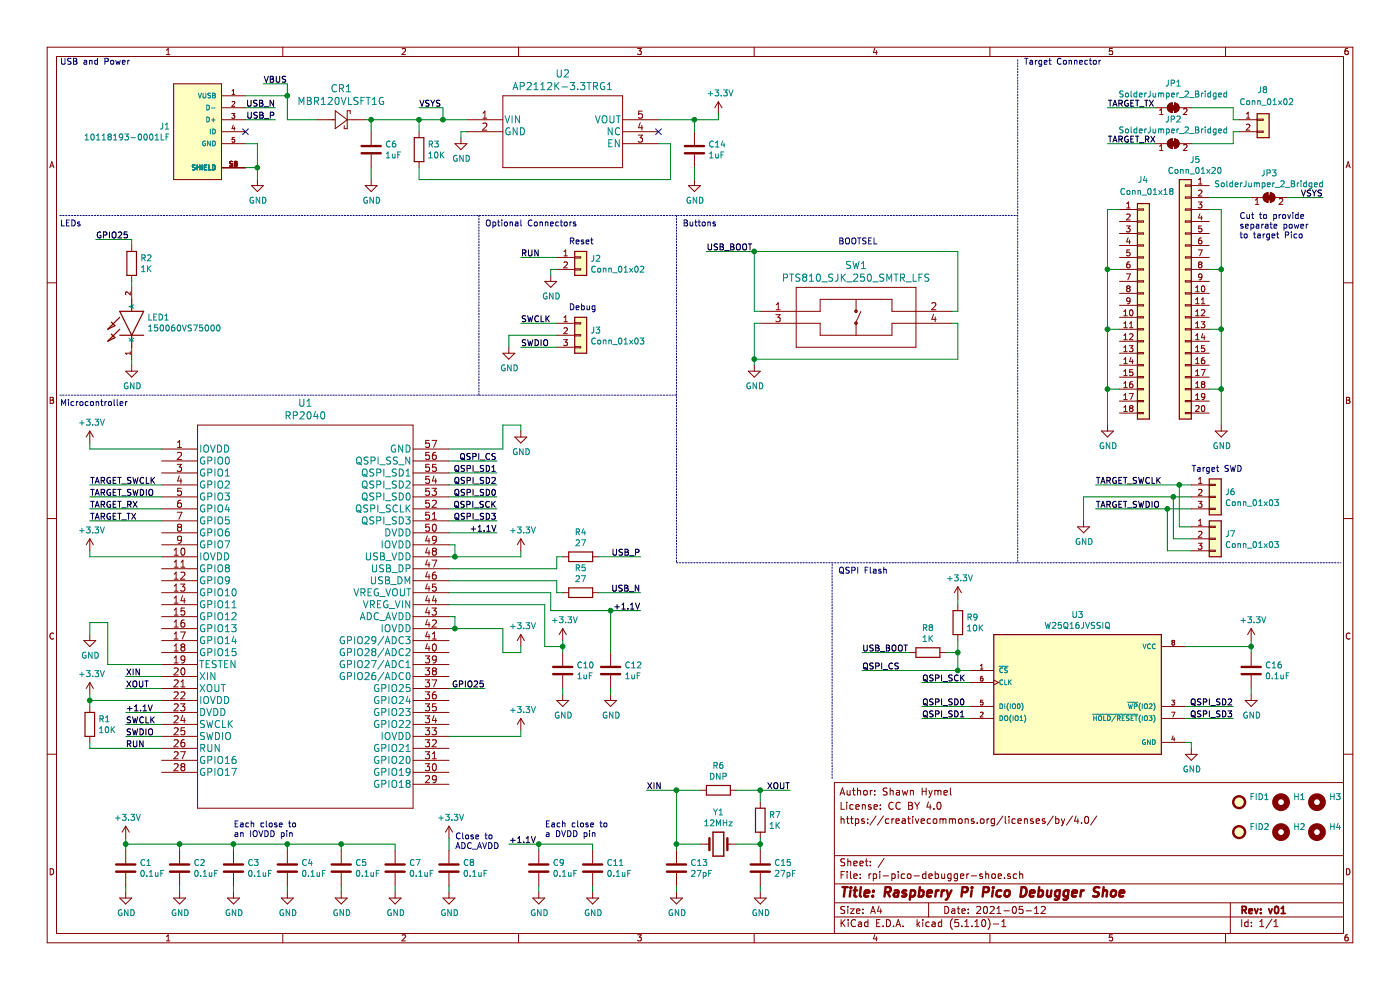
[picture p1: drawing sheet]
EESchema Schematic File Version 4
EELAYER 30 0
EELAYER END
$Descr A4 11693 8268
encoding utf-8
Sheet 1 1
Title "Raspberry Pi Pico Debugger Shoe"
Date "2021-05-12"
Rev "v01"
Comp ""
Comment1 ""
Comment2 "https://creativecommons.org/licenses/by/4.0/"
Comment3 "License: CC BY 4.0"
Comment4 "Author: Shawn Hymel"
$EndDescr
$Comp
L 2021-05-11_23-45-12:RP2040 U1
U 1 1
P 1350 3750
F 0 "U1" H 2550 4137 60  0000 C CNN
F 1 "RP2040" H 2550 4031 60  0000 C CNN
F 2 "rp2040:RP2040" H 2550 3990 60  0001 C CNN
F 3 "" H 1350 3750 60  0000 C CNN
F 4 "TBD" H 1350 3750 50  0001 C CNN "Digi-Key_PN"
	1    1350 3750
	1    0    0    -1  
$EndComp
$Comp
L 2021-05-12_00-19-53:AP2112K-3.3TRG1 U2
U 1 1
P 3900 1000
F 0 "U2" H 4700 1387 60  0000 C CNN
F 1 "AP2112K-3.3TRG1" H 4700 1281 60  0000 C CNN
F 2 "ap2112:AP2112K-3.3TRG1" H 4700 1240 60  0001 C CNN
F 3 "" H 3900 1000 60  0000 C CNN
F 4 "AP2112K-3.3TRG1DICT-ND" H 3900 1000 50  0001 C CNN "Digi-Key_PN"
	1    3900 1000
	1    0    0    -1  
$EndComp
$Comp
L 2021-05-12_00-49-18:MBR120VLSFT1G CR1
U 1 1
P 2650 1000
F 0 "CR1" H 2850 1263 60  0000 C CNN
F 1 "MBR120VLSFT1G" H 2850 1157 60  0000 C CNN
F 2 "mbr120vlsft1g:MBR120VLSFT1G" H 2850 640 60  0001 C CNN
F 3 "" H 2650 1000 60  0000 C CNN
F 4 "MBR120VLSFT1GOSCT-ND" H 2650 1000 50  0001 C CNN "Digi-Key_PN"
	1    2650 1000
	1    0    0    -1  
$EndComp
$Comp
L 2021-05-12_02-12-02:PTS810_SJK_250_SMTR_LFS SW1
U 1 1
P 6350 2600
F 0 "SW1" H 7150 2987 60  0000 C CNN
F 1 "PTS810_SJK_250_SMTR_LFS" H 7150 2881 60  0000 C CNN
F 2 "PTS810 SJK 250 SMTR LFS:PTS810 SJK 250 SMTR LFS" H 7150 2840 60  0001 C CNN
F 3 "" H 6350 2600 60  0000 C CNN
F 4 "CKN10503CT-ND" H 6350 2600 50  0001 C CNN "Digi-Key_PN"
	1    6350 2600
	1    0    0    -1  
$EndComp
$Comp
L W25Q16JVSSIQ:W25Q16JVSSIQ U3
U 1 1
P 9000 5800
F 0 "U3" H 9000 6467 50  0000 C CNN
F 1 "W25Q16JVSSIQ" H 9000 6376 50  0000 C CNN
F 2 "W25Q16JVSSIQ:SOIC127P790X216-8N" H 9000 5800 50  0001 L BNN
F 3 "" H 9000 5800 50  0001 L BNN
F 4 "None" H 9000 5800 50  0001 L BNN "PRICE"
F 5 "Unavailable" H 9000 5800 50  0001 L BNN "AVAILABILITY"
F 6 "Winbond Electronics" H 9000 5800 50  0001 L BNN "MF"
F 7 "W25Q16JVSSIQ" H 9000 5800 50  0001 L BNN "MP"
F 8 "SOIC-8 Winbond" H 9000 5800 50  0001 L BNN "PACKAGE"
F 9 "3v 16m-Bit Serial Flash Memory With Dual" H 9000 5800 50  0001 L BNN "DESCRIPTION"
F 10 "256-W25Q16JVSSIM-ND" H 9000 5800 50  0001 C CNN "Digi-Key_PN"
	1    9000 5800
	1    0    0    -1  
$EndComp
$Comp
L 10118193-0001LF:10118193-0001LF J1
U 1 1
P 1650 1100
F 0 "J1" H 1878 1146 50  0000 L CNN
F 1 "10118193-0001LF" H 1878 1055 50  0000 L CNN
F 2 "10118193-0001LF:FCI_10118193-0001LF_no-slot" H 1650 1100 50  0001 L BNN
F 3 "" H 1650 1100 50  0001 L BNN
F 4 "Single Port 5 Contact Shielded SMT MICRO USB B-Type Receptacle" H 1650 1100 50  0001 L BNN "DESCRIPTION"
F 5 "10118193-0001LF" H 1650 1100 50  0001 L BNN "MP"
F 6 "None" H 1650 1100 50  0001 L BNN "PACKAGE"
F 7 "Unavailable" H 1650 1100 50  0001 L BNN "AVAILABILITY"
F 8 "None" H 1650 1100 50  0001 L BNN "PRICE"
F 9 "Amphenol FCI" H 1650 1100 50  0001 L BNN "MF"
F 10 "609-4616-1-ND" H 1650 1100 50  0001 C CNN "Digi-Key_PN"
	1    1650 1100
	-1   0    0    -1  
$EndComp
$Comp
L Device:R R3
U 1 1
P 3500 1250
F 0 "R3" H 3570 1296 50  0000 L CNN
F 1 "10K" H 3570 1205 50  0000 L CNN
F 2 "Resistor_SMD:R_0603_1608Metric_Pad0.98x0.95mm_HandSolder" V 3430 1250 50  0001 C CNN
F 3 "~" H 3500 1250 50  0001 C CNN
F 4 "311-10KGRCT-ND" H 3500 1250 50  0001 C CNN "Digi-Key_PN"
	1    3500 1250
	1    0    0    -1  
$EndComp
$Comp
L power:GND #PWR0101
U 1 1
P 3850 1150
F 0 "#PWR0101" H 3850 900 50  0001 C CNN
F 1 "GND" H 3855 977 50  0000 C CNN
F 2 "" H 3850 1150 50  0001 C CNN
F 3 "" H 3850 1150 50  0001 C CNN
	1    3850 1150
	1    0    0    -1  
$EndComp
NoConn ~ 5500 1100
$Comp
L Device:C C6
U 1 1
P 3100 1250
F 0 "C6" H 3215 1296 50  0000 L CNN
F 1 "1uF" H 3215 1205 50  0000 L CNN
F 2 "Capacitor_SMD:C_0603_1608Metric_Pad1.08x0.95mm_HandSolder" H 3138 1100 50  0001 C CNN
F 3 "~" H 3100 1250 50  0001 C CNN
F 4 "1276-6524-1-ND" H 3100 1250 50  0001 C CNN "Digi-Key_PN"
	1    3100 1250
	1    0    0    -1  
$EndComp
$Comp
L Device:C C14
U 1 1
P 5800 1250
F 0 "C14" H 5915 1296 50  0000 L CNN
F 1 "1uF" H 5915 1205 50  0000 L CNN
F 2 "Capacitor_SMD:C_0603_1608Metric_Pad1.08x0.95mm_HandSolder" H 5838 1100 50  0001 C CNN
F 3 "~" H 5800 1250 50  0001 C CNN
F 4 "1276-6524-1-ND" H 5800 1250 50  0001 C CNN "Digi-Key_PN"
	1    5800 1250
	1    0    0    -1  
$EndComp
$Comp
L power:GND #PWR0102
U 1 1
P 3100 1500
F 0 "#PWR0102" H 3100 1250 50  0001 C CNN
F 1 "GND" H 3105 1327 50  0000 C CNN
F 2 "" H 3100 1500 50  0001 C CNN
F 3 "" H 3100 1500 50  0001 C CNN
	1    3100 1500
	1    0    0    -1  
$EndComp
$Comp
L power:GND #PWR0103
U 1 1
P 5800 1500
F 0 "#PWR0103" H 5800 1250 50  0001 C CNN
F 1 "GND" H 5805 1327 50  0000 C CNN
F 2 "" H 5800 1500 50  0001 C CNN
F 3 "" H 5800 1500 50  0001 C CNN
	1    5800 1500
	1    0    0    -1  
$EndComp
Wire Wire Line
	3050 1000 3100 1000
Wire Wire Line
	3700 1000 3700 900 
Wire Wire Line
	3700 900  3500 900 
Connection ~ 3700 1000
Wire Wire Line
	3700 1000 3900 1000
Text Label 3500 900  0    50   ~ 0
VSYS
Wire Wire Line
	3100 1000 3100 1100
Connection ~ 3100 1000
Wire Wire Line
	3100 1000 3500 1000
Wire Wire Line
	3100 1400 3100 1500
Wire Wire Line
	3500 1000 3500 1100
Connection ~ 3500 1000
Wire Wire Line
	3500 1000 3700 1000
Wire Wire Line
	3850 1150 3850 1100
Wire Wire Line
	3850 1100 3900 1100
Wire Wire Line
	3500 1400 3500 1500
Wire Wire Line
	3500 1500 5600 1500
Wire Wire Line
	5600 1500 5600 1200
Wire Wire Line
	5600 1200 5500 1200
Wire Wire Line
	5500 1000 5800 1000
Wire Wire Line
	5800 1000 5800 1100
Wire Wire Line
	5800 1400 5800 1500
Wire Wire Line
	5800 1000 6000 1000
Wire Wire Line
	6000 1000 6000 950 
Connection ~ 5800 1000
$Comp
L power:+3.3V #PWR0104
U 1 1
P 6000 950
F 0 "#PWR0104" H 6000 800 50  0001 C CNN
F 1 "+3.3V" H 6015 1123 50  0000 C CNN
F 2 "" H 6000 950 50  0001 C CNN
F 3 "" H 6000 950 50  0001 C CNN
	1    6000 950 
	1    0    0    -1  
$EndComp
NoConn ~ 2050 1100
$Comp
L power:GND #PWR0105
U 1 1
P 2150 1500
F 0 "#PWR0105" H 2150 1250 50  0001 C CNN
F 1 "GND" H 2155 1327 50  0000 C CNN
F 2 "" H 2150 1500 50  0001 C CNN
F 3 "" H 2150 1500 50  0001 C CNN
	1    2150 1500
	1    0    0    -1  
$EndComp
Wire Wire Line
	2050 1200 2150 1200
Wire Wire Line
	2150 1200 2150 1400
Wire Wire Line
	2050 1400 2150 1400
Connection ~ 2150 1400
Wire Wire Line
	2150 1400 2150 1500
Wire Wire Line
	2050 900  2300 900 
Wire Wire Line
	2050 1000 2300 1000
Text Label 2300 900  2    50   ~ 0
USB_N
Text Label 2300 1000 2    50   ~ 0
USB_P
$Comp
L power:+3.3V #PWR0106
U 1 1
P 750 3700
F 0 "#PWR0106" H 750 3550 50  0001 C CNN
F 1 "+3.3V" H 765 3873 50  0000 C CNN
F 2 "" H 750 3700 50  0001 C CNN
F 3 "" H 750 3700 50  0001 C CNN
	1    750  3700
	1    0    0    -1  
$EndComp
$Comp
L power:GND #PWR0107
U 1 1
P 750 5300
F 0 "#PWR0107" H 750 5050 50  0001 C CNN
F 1 "GND" H 755 5127 50  0000 C CNN
F 2 "" H 750 5300 50  0001 C CNN
F 3 "" H 750 5300 50  0001 C CNN
	1    750  5300
	1    0    0    -1  
$EndComp
Wire Wire Line
	1350 5650 1050 5650
Wire Wire Line
	1350 5750 1050 5750
Text Label 1050 5650 0    50   ~ 0
XIN
Text Label 1050 5750 0    50   ~ 0
XOUT
$Comp
L power:+3.3V #PWR0108
U 1 1
P 750 5800
F 0 "#PWR0108" H 750 5650 50  0001 C CNN
F 1 "+3.3V" H 765 5973 50  0000 C CNN
F 2 "" H 750 5800 50  0001 C CNN
F 3 "" H 750 5800 50  0001 C CNN
	1    750  5800
	1    0    0    -1  
$EndComp
Wire Wire Line
	1350 5950 1050 5950
Text Label 1050 5950 0    50   ~ 0
+1.1V
Wire Wire Line
	1350 6050 1050 6050
Wire Wire Line
	1350 6150 1050 6150
Text Label 1050 6050 0    50   ~ 0
SWCLK
Text Label 1050 6150 0    50   ~ 0
SWDIO
Wire Wire Line
	750  5800 750  5850
Wire Wire Line
	750  5850 1350 5850
Wire Wire Line
	1350 5550 900  5550
Wire Wire Line
	900  5550 900  5200
Wire Wire Line
	900  5200 750  5200
Wire Wire Line
	750  5200 750  5300
Wire Wire Line
	750  3750 1350 3750
Wire Wire Line
	750  4650 1350 4650
Text Label 1050 6250 0    50   ~ 0
RUN
$Comp
L power:+3.3V #PWR0109
U 1 1
P 750 4600
F 0 "#PWR0109" H 750 4450 50  0001 C CNN
F 1 "+3.3V" H 765 4773 50  0000 C CNN
F 2 "" H 750 4600 50  0001 C CNN
F 3 "" H 750 4600 50  0001 C CNN
	1    750  4600
	1    0    0    -1  
$EndComp
Wire Wire Line
	750  3750 750  3700
Wire Wire Line
	750  4650 750  4600
Wire Wire Line
	3750 6150 4350 6150
Wire Wire Line
	4350 6150 4350 6100
$Comp
L power:+3.3V #PWR0110
U 1 1
P 4350 6100
F 0 "#PWR0110" H 4350 5950 50  0001 C CNN
F 1 "+3.3V" H 4365 6273 50  0000 C CNN
F 2 "" H 4350 6100 50  0001 C CNN
F 3 "" H 4350 6100 50  0001 C CNN
	1    4350 6100
	1    0    0    -1  
$EndComp
$Comp
L power:+3.3V #PWR0111
U 1 1
P 4350 5400
F 0 "#PWR0111" H 4350 5250 50  0001 C CNN
F 1 "+3.3V" H 4365 5573 50  0000 C CNN
F 2 "" H 4350 5400 50  0001 C CNN
F 3 "" H 4350 5400 50  0001 C CNN
	1    4350 5400
	1    0    0    -1  
$EndComp
$Comp
L Device:R R5
U 1 1
P 4850 4950
F 0 "R5" V 4643 4950 50  0000 C CNN
F 1 "27" V 4734 4950 50  0000 C CNN
F 2 "Resistor_SMD:R_0603_1608Metric_Pad0.98x0.95mm_HandSolder" V 4780 4950 50  0001 C CNN
F 3 "~" H 4850 4950 50  0001 C CNN
F 4 "311-27.0HRCT-ND" V 4850 4950 50  0001 C CNN "Digi-Key_PN"
	1    4850 4950
	0    1    1    0   
$EndComp
$Comp
L Device:R R4
U 1 1
P 4850 4650
F 0 "R4" V 4643 4650 50  0000 C CNN
F 1 "27" V 4734 4650 50  0000 C CNN
F 2 "Resistor_SMD:R_0603_1608Metric_Pad0.98x0.95mm_HandSolder" V 4780 4650 50  0001 C CNN
F 3 "~" H 4850 4650 50  0001 C CNN
F 4 "311-27.0HRCT-ND" V 4850 4650 50  0001 C CNN "Digi-Key_PN"
	1    4850 4650
	0    1    1    0   
$EndComp
Text Label 5350 4650 2    50   ~ 0
USB_P
Text Label 4150 4450 2    50   ~ 0
+1.1V
Text Label 5350 4950 2    50   ~ 0
USB_N
Wire Wire Line
	3750 4650 3800 4650
Wire Wire Line
	4350 4650 4350 4600
$Comp
L power:+3.3V #PWR0112
U 1 1
P 4350 4600
F 0 "#PWR0112" H 4350 4450 50  0001 C CNN
F 1 "+3.3V" H 4365 4773 50  0000 C CNN
F 2 "" H 4350 4600 50  0001 C CNN
F 3 "" H 4350 4600 50  0001 C CNN
	1    4350 4600
	1    0    0    -1  
$EndComp
Wire Wire Line
	3750 4550 3800 4550
Wire Wire Line
	3800 4550 3800 4650
Connection ~ 3800 4650
Wire Wire Line
	3800 4650 4350 4650
Wire Wire Line
	3750 5250 3800 5250
Wire Wire Line
	3750 5150 3800 5150
Wire Wire Line
	3800 5150 3800 5250
Wire Wire Line
	3800 5250 4200 5250
Wire Wire Line
	4200 5250 4200 5450
Wire Wire Line
	4200 5450 4350 5450
Wire Wire Line
	4350 5450 4350 5400
Connection ~ 3800 5250
$Comp
L power:GND #PWR0113
U 1 1
P 5100 5800
F 0 "#PWR0113" H 5100 5550 50  0001 C CNN
F 1 "GND" H 5105 5627 50  0000 C CNN
F 2 "" H 5100 5800 50  0001 C CNN
F 3 "" H 5100 5800 50  0001 C CNN
	1    5100 5800
	1    0    0    -1  
$EndComp
Text Label 5350 5100 2    50   ~ 0
+1.1V
$Comp
L Device:C C10
U 1 1
P 4700 5600
F 0 "C10" H 4815 5646 50  0000 L CNN
F 1 "1uF" H 4815 5555 50  0000 L CNN
F 2 "Capacitor_SMD:C_0603_1608Metric_Pad1.08x0.95mm_HandSolder" H 4738 5450 50  0001 C CNN
F 3 "~" H 4700 5600 50  0001 C CNN
F 4 "1276-6524-1-ND" H 4700 5600 50  0001 C CNN "Digi-Key_PN"
	1    4700 5600
	1    0    0    -1  
$EndComp
Wire Wire Line
	4650 4750 4650 4650
Wire Wire Line
	4650 4650 4700 4650
Wire Wire Line
	3750 4750 4650 4750
Wire Wire Line
	4650 4850 4650 4950
Wire Wire Line
	4650 4950 4700 4950
Wire Wire Line
	3750 4850 4650 4850
Wire Wire Line
	4600 4950 4600 5100
Wire Wire Line
	3750 4950 4600 4950
$Comp
L power:+3.3V #PWR0114
U 1 1
P 4700 5350
F 0 "#PWR0114" H 4700 5200 50  0001 C CNN
F 1 "+3.3V" H 4715 5523 50  0000 C CNN
F 2 "" H 4700 5350 50  0001 C CNN
F 3 "" H 4700 5350 50  0001 C CNN
	1    4700 5350
	1    0    0    -1  
$EndComp
Wire Wire Line
	4550 5050 4550 5400
Wire Wire Line
	4550 5400 4700 5400
Wire Wire Line
	4700 5400 4700 5350
Wire Wire Line
	3750 5050 4550 5050
Wire Wire Line
	4700 5400 4700 5450
Connection ~ 4700 5400
$Comp
L power:GND #PWR0115
U 1 1
P 4700 5800
F 0 "#PWR0115" H 4700 5550 50  0001 C CNN
F 1 "GND" H 4705 5627 50  0000 C CNN
F 2 "" H 4700 5800 50  0001 C CNN
F 3 "" H 4700 5800 50  0001 C CNN
	1    4700 5800
	1    0    0    -1  
$EndComp
Wire Wire Line
	4700 5750 4700 5800
Wire Wire Line
	4600 5100 5100 5100
Wire Wire Line
	5100 5450 5100 5100
Connection ~ 5100 5100
Wire Wire Line
	5100 5750 5100 5800
Wire Wire Line
	5000 4650 5350 4650
Wire Wire Line
	5000 4950 5350 4950
Wire Wire Line
	5100 5100 5350 5100
$Comp
L power:GND #PWR0116
U 1 1
P 4350 3600
F 0 "#PWR0116" H 4350 3350 50  0001 C CNN
F 1 "GND" H 4355 3427 50  0000 C CNN
F 2 "" H 4350 3600 50  0001 C CNN
F 3 "" H 4350 3600 50  0001 C CNN
	1    4350 3600
	1    0    0    -1  
$EndComp
Wire Wire Line
	3750 3750 4200 3750
Wire Wire Line
	4200 3750 4200 3550
Wire Wire Line
	4200 3550 4350 3550
Wire Wire Line
	4350 3550 4350 3600
$Comp
L Device:Crystal Y1
U 1 1
P 6000 7050
F 0 "Y1" H 6000 7318 50  0000 C CNN
F 1 "12MHz" H 6000 7227 50  0000 C CNN
F 2 "abls7m:ABLS7M2-16.000MHZ-D-2Y-T" H 6000 7050 50  0001 C CNN
F 3 "~" H 6000 7050 50  0001 C CNN
F 4 "535-13415-1-ND" H 6000 7050 50  0001 C CNN "Digi-Key_PN"
	1    6000 7050
	1    0    0    -1  
$EndComp
$Comp
L Device:C C12
U 1 1
P 5100 5600
F 0 "C12" H 5215 5646 50  0000 L CNN
F 1 "1uF" H 5215 5555 50  0000 L CNN
F 2 "Capacitor_SMD:C_0603_1608Metric_Pad1.08x0.95mm_HandSolder" H 5138 5450 50  0001 C CNN
F 3 "~" H 5100 5600 50  0001 C CNN
F 4 "1276-6524-1-ND" H 5100 5600 50  0001 C CNN "Digi-Key_PN"
	1    5100 5600
	1    0    0    -1  
$EndComp
$Comp
L Device:C C13
U 1 1
P 5650 7250
F 0 "C13" H 5765 7296 50  0000 L CNN
F 1 "27pF" H 5765 7205 50  0000 L CNN
F 2 "Capacitor_SMD:C_0603_1608Metric_Pad1.08x0.95mm_HandSolder" H 5688 7100 50  0001 C CNN
F 3 "~" H 5650 7250 50  0001 C CNN
F 4 "311-1063-1-ND" H 5650 7250 50  0001 C CNN "Digi-Key_PN"
	1    5650 7250
	1    0    0    -1  
$EndComp
$Comp
L Device:C C15
U 1 1
P 6350 7250
F 0 "C15" H 6465 7296 50  0000 L CNN
F 1 "27pF" H 6465 7205 50  0000 L CNN
F 2 "Capacitor_SMD:C_0603_1608Metric_Pad1.08x0.95mm_HandSolder" H 6388 7100 50  0001 C CNN
F 3 "~" H 6350 7250 50  0001 C CNN
F 4 "311-1063-1-ND" H 6350 7250 50  0001 C CNN "Digi-Key_PN"
	1    6350 7250
	1    0    0    -1  
$EndComp
$Comp
L Device:R R7
U 1 1
P 6350 6850
F 0 "R7" H 6420 6896 50  0000 L CNN
F 1 "1K" H 6420 6805 50  0000 L CNN
F 2 "Resistor_SMD:R_0603_1608Metric_Pad0.98x0.95mm_HandSolder" V 6280 6850 50  0001 C CNN
F 3 "~" H 6350 6850 50  0001 C CNN
F 4 "311-1.00KHRCT-ND" H 6350 6850 50  0001 C CNN "Digi-Key_PN"
	1    6350 6850
	1    0    0    -1  
$EndComp
$Comp
L Device:R R6
U 1 1
P 6000 6600
F 0 "R6" V 5793 6600 50  0000 C CNN
F 1 "DNP" V 5884 6600 50  0000 C CNN
F 2 "Resistor_SMD:R_0603_1608Metric_Pad0.98x0.95mm_HandSolder" V 5930 6600 50  0001 C CNN
F 3 "~" H 6000 6600 50  0001 C CNN
F 4 "" H 6000 6600 50  0001 C CNN "Digi-Key_PN"
	1    6000 6600
	0    1    1    0   
$EndComp
Wire Wire Line
	5650 7100 5650 7050
Wire Wire Line
	5650 6600 5850 6600
Wire Wire Line
	6150 6600 6350 6600
Wire Wire Line
	6350 6600 6350 6700
Wire Wire Line
	6350 7000 6350 7050
Wire Wire Line
	5650 7400 5650 7450
Wire Wire Line
	6350 7400 6350 7450
$Comp
L power:GND #PWR0117
U 1 1
P 5650 7450
F 0 "#PWR0117" H 5650 7200 50  0001 C CNN
F 1 "GND" H 5655 7277 50  0000 C CNN
F 2 "" H 5650 7450 50  0001 C CNN
F 3 "" H 5650 7450 50  0001 C CNN
	1    5650 7450
	1    0    0    -1  
$EndComp
$Comp
L power:GND #PWR0118
U 1 1
P 6350 7450
F 0 "#PWR0118" H 6350 7200 50  0001 C CNN
F 1 "GND" H 6355 7277 50  0000 C CNN
F 2 "" H 6350 7450 50  0001 C CNN
F 3 "" H 6350 7450 50  0001 C CNN
	1    6350 7450
	1    0    0    -1  
$EndComp
Wire Wire Line
	5850 7050 5650 7050
Connection ~ 5650 7050
Wire Wire Line
	5650 7050 5650 6600
Wire Wire Line
	6150 7050 6350 7050
Connection ~ 6350 7050
Wire Wire Line
	6350 7050 6350 7100
Wire Wire Line
	5650 6600 5400 6600
Connection ~ 5650 6600
Wire Wire Line
	6350 6600 6600 6600
Connection ~ 6350 6600
Text Label 5400 6600 0    50   ~ 0
XIN
Text Label 6600 6600 2    50   ~ 0
XOUT
Text Notes 3800 7100 0    50   ~ 0
Close to\nADC_AVDD
Wire Wire Line
	3750 7400 3750 7450
Wire Wire Line
	3750 7000 3750 7100
$Comp
L power:+3.3V #PWR0119
U 1 1
P 3750 7000
F 0 "#PWR0119" H 3750 6850 50  0001 C CNN
F 1 "+3.3V" H 3765 7173 50  0000 C CNN
F 2 "" H 3750 7000 50  0001 C CNN
F 3 "" H 3750 7000 50  0001 C CNN
	1    3750 7000
	1    0    0    -1  
$EndComp
$Comp
L power:GND #PWR0120
U 1 1
P 3750 7450
F 0 "#PWR0120" H 3750 7200 50  0001 C CNN
F 1 "GND" H 3755 7277 50  0000 C CNN
F 2 "" H 3750 7450 50  0001 C CNN
F 3 "" H 3750 7450 50  0001 C CNN
	1    3750 7450
	1    0    0    -1  
$EndComp
$Comp
L Device:C C8
U 1 1
P 3750 7250
F 0 "C8" H 3865 7296 50  0000 L CNN
F 1 "0.1uF" H 3865 7205 50  0000 L CNN
F 2 "Capacitor_SMD:C_0603_1608Metric_Pad1.08x0.95mm_HandSolder" H 3788 7100 50  0001 C CNN
F 3 "~" H 3750 7250 50  0001 C CNN
F 4 "311-1344-1-ND" H 3750 7250 50  0001 C CNN "Digi-Key_PN"
	1    3750 7250
	1    0    0    -1  
$EndComp
Text Notes 1950 7000 0    50   ~ 0
Each close to\nan IOVDD pin
$Comp
L power:+3.3V #PWR0121
U 1 1
P 1050 7000
F 0 "#PWR0121" H 1050 6850 50  0001 C CNN
F 1 "+3.3V" H 1065 7173 50  0000 C CNN
F 2 "" H 1050 7000 50  0001 C CNN
F 3 "" H 1050 7000 50  0001 C CNN
	1    1050 7000
	1    0    0    -1  
$EndComp
Connection ~ 1050 7050
Wire Wire Line
	1050 7050 1050 7000
Wire Wire Line
	2850 7050 2400 7050
Connection ~ 2850 7050
Wire Wire Line
	2850 7100 2850 7050
Wire Wire Line
	2400 7050 1950 7050
Connection ~ 2400 7050
Wire Wire Line
	2400 7100 2400 7050
Wire Wire Line
	1950 7050 1500 7050
Connection ~ 1950 7050
Wire Wire Line
	1950 7100 1950 7050
Wire Wire Line
	1500 7050 1050 7050
Connection ~ 1500 7050
Wire Wire Line
	1500 7100 1500 7050
Wire Wire Line
	1050 7050 1050 7100
Wire Wire Line
	3300 7050 2850 7050
Wire Wire Line
	3300 7100 3300 7050
Wire Wire Line
	3300 7400 3300 7450
Wire Wire Line
	2850 7400 2850 7450
Wire Wire Line
	2400 7400 2400 7450
Wire Wire Line
	1950 7400 1950 7450
Wire Wire Line
	1500 7400 1500 7450
$Comp
L power:GND #PWR0122
U 1 1
P 3300 7450
F 0 "#PWR0122" H 3300 7200 50  0001 C CNN
F 1 "GND" H 3305 7277 50  0000 C CNN
F 2 "" H 3300 7450 50  0001 C CNN
F 3 "" H 3300 7450 50  0001 C CNN
	1    3300 7450
	1    0    0    -1  
$EndComp
$Comp
L power:GND #PWR0123
U 1 1
P 2850 7450
F 0 "#PWR0123" H 2850 7200 50  0001 C CNN
F 1 "GND" H 2855 7277 50  0000 C CNN
F 2 "" H 2850 7450 50  0001 C CNN
F 3 "" H 2850 7450 50  0001 C CNN
	1    2850 7450
	1    0    0    -1  
$EndComp
$Comp
L power:GND #PWR0124
U 1 1
P 2400 7450
F 0 "#PWR0124" H 2400 7200 50  0001 C CNN
F 1 "GND" H 2405 7277 50  0000 C CNN
F 2 "" H 2400 7450 50  0001 C CNN
F 3 "" H 2400 7450 50  0001 C CNN
	1    2400 7450
	1    0    0    -1  
$EndComp
$Comp
L power:GND #PWR0125
U 1 1
P 1950 7450
F 0 "#PWR0125" H 1950 7200 50  0001 C CNN
F 1 "GND" H 1955 7277 50  0000 C CNN
F 2 "" H 1950 7450 50  0001 C CNN
F 3 "" H 1950 7450 50  0001 C CNN
	1    1950 7450
	1    0    0    -1  
$EndComp
$Comp
L power:GND #PWR0126
U 1 1
P 1500 7450
F 0 "#PWR0126" H 1500 7200 50  0001 C CNN
F 1 "GND" H 1505 7277 50  0000 C CNN
F 2 "" H 1500 7450 50  0001 C CNN
F 3 "" H 1500 7450 50  0001 C CNN
	1    1500 7450
	1    0    0    -1  
$EndComp
$Comp
L Device:C C7
U 1 1
P 3300 7250
F 0 "C7" H 3415 7296 50  0000 L CNN
F 1 "0.1uF" H 3415 7205 50  0000 L CNN
F 2 "Capacitor_SMD:C_0603_1608Metric_Pad1.08x0.95mm_HandSolder" H 3338 7100 50  0001 C CNN
F 3 "~" H 3300 7250 50  0001 C CNN
F 4 "311-1344-1-ND" H 3300 7250 50  0001 C CNN "Digi-Key_PN"
	1    3300 7250
	1    0    0    -1  
$EndComp
$Comp
L Device:C C5
U 1 1
P 2850 7250
F 0 "C5" H 2965 7296 50  0000 L CNN
F 1 "0.1uF" H 2965 7205 50  0000 L CNN
F 2 "Capacitor_SMD:C_0603_1608Metric_Pad1.08x0.95mm_HandSolder" H 2888 7100 50  0001 C CNN
F 3 "~" H 2850 7250 50  0001 C CNN
F 4 "311-1344-1-ND" H 2850 7250 50  0001 C CNN "Digi-Key_PN"
	1    2850 7250
	1    0    0    -1  
$EndComp
$Comp
L Device:C C4
U 1 1
P 2400 7250
F 0 "C4" H 2515 7296 50  0000 L CNN
F 1 "0.1uF" H 2515 7205 50  0000 L CNN
F 2 "Capacitor_SMD:C_0603_1608Metric_Pad1.08x0.95mm_HandSolder" H 2438 7100 50  0001 C CNN
F 3 "~" H 2400 7250 50  0001 C CNN
F 4 "311-1344-1-ND" H 2400 7250 50  0001 C CNN "Digi-Key_PN"
	1    2400 7250
	1    0    0    -1  
$EndComp
$Comp
L Device:C C3
U 1 1
P 1950 7250
F 0 "C3" H 2065 7296 50  0000 L CNN
F 1 "0.1uF" H 2065 7205 50  0000 L CNN
F 2 "Capacitor_SMD:C_0603_1608Metric_Pad1.08x0.95mm_HandSolder" H 1988 7100 50  0001 C CNN
F 3 "~" H 1950 7250 50  0001 C CNN
F 4 "311-1344-1-ND" H 1950 7250 50  0001 C CNN "Digi-Key_PN"
	1    1950 7250
	1    0    0    -1  
$EndComp
$Comp
L Device:C C2
U 1 1
P 1500 7250
F 0 "C2" H 1615 7296 50  0000 L CNN
F 1 "0.1uF" H 1615 7205 50  0000 L CNN
F 2 "Capacitor_SMD:C_0603_1608Metric_Pad1.08x0.95mm_HandSolder" H 1538 7100 50  0001 C CNN
F 3 "~" H 1500 7250 50  0001 C CNN
F 4 "311-1344-1-ND" H 1500 7250 50  0001 C CNN "Digi-Key_PN"
	1    1500 7250
	1    0    0    -1  
$EndComp
Wire Wire Line
	1050 7400 1050 7450
$Comp
L power:GND #PWR0127
U 1 1
P 1050 7450
F 0 "#PWR0127" H 1050 7200 50  0001 C CNN
F 1 "GND" H 1055 7277 50  0000 C CNN
F 2 "" H 1050 7450 50  0001 C CNN
F 3 "" H 1050 7450 50  0001 C CNN
	1    1050 7450
	1    0    0    -1  
$EndComp
$Comp
L Device:C C1
U 1 1
P 1050 7250
F 0 "C1" H 1165 7296 50  0000 L CNN
F 1 "0.1uF" H 1165 7205 50  0000 L CNN
F 2 "Capacitor_SMD:C_0603_1608Metric_Pad1.08x0.95mm_HandSolder" H 1088 7100 50  0001 C CNN
F 3 "~" H 1050 7250 50  0001 C CNN
F 4 "311-1344-1-ND" H 1050 7250 50  0001 C CNN "Digi-Key_PN"
	1    1050 7250
	1    0    0    -1  
$EndComp
Text Notes 4550 7000 0    50   ~ 0
Each close to\na DVDD pin
Wire Wire Line
	4950 7400 4950 7450
Wire Wire Line
	4500 7400 4500 7450
$Comp
L power:GND #PWR0128
U 1 1
P 4950 7450
F 0 "#PWR0128" H 4950 7200 50  0001 C CNN
F 1 "GND" H 4955 7277 50  0000 C CNN
F 2 "" H 4950 7450 50  0001 C CNN
F 3 "" H 4950 7450 50  0001 C CNN
	1    4950 7450
	1    0    0    -1  
$EndComp
$Comp
L power:GND #PWR0129
U 1 1
P 4500 7450
F 0 "#PWR0129" H 4500 7200 50  0001 C CNN
F 1 "GND" H 4505 7277 50  0000 C CNN
F 2 "" H 4500 7450 50  0001 C CNN
F 3 "" H 4500 7450 50  0001 C CNN
	1    4500 7450
	1    0    0    -1  
$EndComp
Wire Wire Line
	4250 7050 4500 7050
Text Label 4250 7050 0    50   ~ 0
+1.1V
Connection ~ 4500 7050
Wire Wire Line
	4500 7100 4500 7050
Wire Wire Line
	4950 7050 4500 7050
Wire Wire Line
	4950 7100 4950 7050
$Comp
L Device:C C11
U 1 1
P 4950 7250
F 0 "C11" H 5065 7296 50  0000 L CNN
F 1 "0.1uF" H 5065 7205 50  0000 L CNN
F 2 "Capacitor_SMD:C_0603_1608Metric_Pad1.08x0.95mm_HandSolder" H 4988 7100 50  0001 C CNN
F 3 "~" H 4950 7250 50  0001 C CNN
F 4 "311-1344-1-ND" H 4950 7250 50  0001 C CNN "Digi-Key_PN"
	1    4950 7250
	1    0    0    -1  
$EndComp
$Comp
L Device:C C9
U 1 1
P 4500 7250
F 0 "C9" H 4615 7296 50  0000 L CNN
F 1 "0.1uF" H 4615 7205 50  0000 L CNN
F 2 "Capacitor_SMD:C_0603_1608Metric_Pad1.08x0.95mm_HandSolder" H 4538 7100 50  0001 C CNN
F 3 "~" H 4500 7250 50  0001 C CNN
F 4 "311-1344-1-ND" H 4500 7250 50  0001 C CNN "Digi-Key_PN"
	1    4500 7250
	1    0    0    -1  
$EndComp
$Comp
L Device:C C16
U 1 1
P 10450 5600
F 0 "C16" H 10565 5646 50  0000 L CNN
F 1 "0.1uF" H 10565 5555 50  0000 L CNN
F 2 "Capacitor_SMD:C_0603_1608Metric_Pad1.08x0.95mm_HandSolder" H 10488 5450 50  0001 C CNN
F 3 "~" H 10450 5600 50  0001 C CNN
F 4 "311-1344-1-ND" H 10450 5600 50  0001 C CNN "Digi-Key_PN"
	1    10450 5600
	1    0    0    -1  
$EndComp
$Comp
L Device:R R9
U 1 1
P 8000 5200
F 0 "R9" H 8070 5246 50  0000 L CNN
F 1 "10K" H 8070 5155 50  0000 L CNN
F 2 "Resistor_SMD:R_0603_1608Metric_Pad0.98x0.95mm_HandSolder" V 7930 5200 50  0001 C CNN
F 3 "~" H 8000 5200 50  0001 C CNN
F 4 "311-10KGRCT-ND" H 8000 5200 50  0001 C CNN "Digi-Key_PN"
	1    8000 5200
	1    0    0    -1  
$EndComp
$Comp
L Device:R R8
U 1 1
P 7750 5450
F 0 "R8" V 7543 5450 50  0000 C CNN
F 1 "1K" V 7634 5450 50  0000 C CNN
F 2 "Resistor_SMD:R_0603_1608Metric_Pad0.98x0.95mm_HandSolder" V 7680 5450 50  0001 C CNN
F 3 "~" H 7750 5450 50  0001 C CNN
F 4 "311-1.00KHRCT-ND" H 7750 5450 50  0001 C CNN "Digi-Key_PN"
	1    7750 5450
	0    1    1    0   
$EndComp
$Comp
L power:+3.3V #PWR0130
U 1 1
P 8000 5000
F 0 "#PWR0130" H 8000 4850 50  0001 C CNN
F 1 "+3.3V" H 8015 5173 50  0000 C CNN
F 2 "" H 8000 5000 50  0001 C CNN
F 3 "" H 8000 5000 50  0001 C CNN
	1    8000 5000
	1    0    0    -1  
$EndComp
Wire Wire Line
	7700 5700 8100 5700
Wire Wire Line
	8100 5900 7700 5900
Wire Wire Line
	8100 6000 7700 6000
Text Label 7700 5700 0    50   ~ 0
QSPI_SCK
Text Label 7700 5900 0    50   ~ 0
QSPI_SD0
Text Label 7700 6000 0    50   ~ 0
QSPI_SD1
Wire Wire Line
	9900 5900 10300 5900
Text Label 10300 5900 2    50   ~ 0
QSPI_SD2
Wire Wire Line
	9900 6000 10300 6000
Text Label 10300 6000 2    50   ~ 0
QSPI_SD3
$Comp
L power:GND #PWR0131
U 1 1
P 10450 5800
F 0 "#PWR0131" H 10450 5550 50  0001 C CNN
F 1 "GND" H 10455 5627 50  0000 C CNN
F 2 "" H 10450 5800 50  0001 C CNN
F 3 "" H 10450 5800 50  0001 C CNN
	1    10450 5800
	1    0    0    -1  
$EndComp
$Comp
L power:GND #PWR0132
U 1 1
P 9950 6250
F 0 "#PWR0132" H 9950 6000 50  0001 C CNN
F 1 "GND" H 9955 6077 50  0000 C CNN
F 2 "" H 9950 6250 50  0001 C CNN
F 3 "" H 9950 6250 50  0001 C CNN
	1    9950 6250
	1    0    0    -1  
$EndComp
Wire Wire Line
	9900 6200 9950 6200
Wire Wire Line
	9950 6200 9950 6250
Wire Wire Line
	10450 5750 10450 5800
Wire Wire Line
	9900 5400 10450 5400
Wire Wire Line
	10450 5400 10450 5450
$Comp
L power:+3.3V #PWR0133
U 1 1
P 10450 5350
F 0 "#PWR0133" H 10450 5200 50  0001 C CNN
F 1 "+3.3V" H 10465 5523 50  0000 C CNN
F 2 "" H 10450 5350 50  0001 C CNN
F 3 "" H 10450 5350 50  0001 C CNN
	1    10450 5350
	1    0    0    -1  
$EndComp
Wire Wire Line
	10450 5350 10450 5400
Connection ~ 10450 5400
Wire Wire Line
	8100 5600 8000 5600
Wire Wire Line
	8000 5600 8000 5450
Wire Wire Line
	7900 5450 8000 5450
Connection ~ 8000 5450
Wire Wire Line
	8000 5450 8000 5350
Connection ~ 8000 5600
Wire Wire Line
	7600 5450 7200 5450
Wire Wire Line
	7200 5600 8000 5600
Wire Wire Line
	8000 5000 8000 5050
Text Label 7200 5450 0    50   ~ 0
USB_BOOT
Text Label 7200 5600 0    50   ~ 0
QSPI_CS
Wire Wire Line
	3750 4350 4150 4350
Wire Wire Line
	3750 4250 4150 4250
Wire Wire Line
	3750 4150 4150 4150
Wire Wire Line
	3750 4050 4150 4050
Wire Wire Line
	3750 3950 4150 3950
Wire Wire Line
	3750 3850 4150 3850
Wire Wire Line
	3750 4450 4150 4450
Text Label 4150 3850 2    50   ~ 0
QSPI_CS
Text Label 4150 4250 2    50   ~ 0
QSPI_SCK
Text Label 4150 4150 2    50   ~ 0
QSPI_SD0
Text Label 4150 3950 2    50   ~ 0
QSPI_SD1
Text Label 4150 4050 2    50   ~ 0
QSPI_SD2
Text Label 4150 4350 2    50   ~ 0
QSPI_SD3
Wire Wire Line
	6350 2700 6300 2700
Wire Wire Line
	6300 2700 6300 3000
Wire Wire Line
	6300 3000 8000 3000
Wire Wire Line
	8000 3000 8000 2700
Wire Wire Line
	8000 2700 7950 2700
$Comp
L power:GND #PWR0134
U 1 1
P 6300 3050
F 0 "#PWR0134" H 6300 2800 50  0001 C CNN
F 1 "GND" H 6305 2877 50  0000 C CNN
F 2 "" H 6300 3050 50  0001 C CNN
F 3 "" H 6300 3050 50  0001 C CNN
	1    6300 3050
	1    0    0    -1  
$EndComp
Wire Wire Line
	6300 3000 6300 3050
Connection ~ 6300 3000
Wire Wire Line
	7950 2600 8000 2600
Wire Wire Line
	8000 2600 8000 2100
Wire Wire Line
	8000 2100 6300 2100
Wire Wire Line
	6300 2100 6300 2600
Wire Wire Line
	6300 2600 6350 2600
Wire Wire Line
	6300 2100 5900 2100
Connection ~ 6300 2100
Text Label 5900 2100 0    50   ~ 0
USB_BOOT
Text Notes 7000 2050 0    50   ~ 0
BOOTSEL
$Comp
L 150060VS75000:150060VS75000 LED1
U 1 1
P 1100 3000
F 0 "LED1" V 1446 2870 50  0000 R CNN
F 1 "150060VS75000" V 1355 2870 50  0000 R CNN
F 2 "150060VS75000:LEDC1608X80N" H 1100 3000 50  0001 L BNN
F 3 "" H 1100 3000 50  0001 L BNN
F 4 "710-150060VS75000" H 1100 3000 50  0001 L BNN "MOUSER_PART_NUMBER"
F 5 "LED,Wurth Elektronik,150060VS75000 Wurth Elektronik 150060VS75000, WL-SMCW Series Green LED, 570 nm, 1608 (0603) Clear, Rectangle Lens SMD Package" H 1100 3000 50  0001 L BNN "DESCRIPTION"
F 6 "https://www.mouser.com/Search/Refine.aspx?Keyword=710-150060VS75000" H 1100 3000 50  0001 L BNN "MOUSER_PRICE-STOCK"
F 7 "8154215P" H 1100 3000 50  0001 L BNN "RS_PART_NUMBER"
F 8 "0.8mm" H 1100 3000 50  0001 L BNN "HEIGHT"
F 9 "http://uk.rs-online.com/web/p/products/8154215P" H 1100 3000 50  0001 L BNN "RS_PRICE-STOCK"
F 10 "Wurth Elektronik" H 1100 3000 50  0001 L BNN "MANUFACTURER_NAME"
F 11 "150060VS75000" H 1100 3000 50  0001 L BNN "MANUFACTURER_PART_NUMBER"
F 12 "732-4980-1-ND" V 1100 3000 50  0001 C CNN "Digi-Key_PN"
	1    1100 3000
	0    -1   -1   0   
$EndComp
$Comp
L Device:R R2
U 1 1
P 1100 2200
F 0 "R2" H 1170 2246 50  0000 L CNN
F 1 "1K" H 1170 2155 50  0000 L CNN
F 2 "Resistor_SMD:R_0603_1608Metric_Pad0.98x0.95mm_HandSolder" V 1030 2200 50  0001 C CNN
F 3 "~" H 1100 2200 50  0001 C CNN
F 4 "311-1.00KHRCT-ND" H 1100 2200 50  0001 C CNN "Digi-Key_PN"
	1    1100 2200
	1    0    0    -1  
$EndComp
$Comp
L power:GND #PWR0135
U 1 1
P 1100 3050
F 0 "#PWR0135" H 1100 2800 50  0001 C CNN
F 1 "GND" H 1105 2877 50  0000 C CNN
F 2 "" H 1100 3050 50  0001 C CNN
F 3 "" H 1100 3050 50  0001 C CNN
	1    1100 3050
	1    0    0    -1  
$EndComp
Wire Wire Line
	1100 3000 1100 3050
Wire Wire Line
	1100 2350 1100 2400
Wire Wire Line
	1100 2050 1100 2000
Wire Wire Line
	1100 2000 800  2000
Text Label 800  2000 0    50   ~ 0
GPIO25
Text Label 4050 5750 2    50   ~ 0
GPIO25
Wire Wire Line
	3750 5750 4050 5750
$Comp
L Connector_Generic:Conn_01x03 J3
U 1 1
P 4850 2800
F 0 "J3" H 4930 2842 50  0000 L CNN
F 1 "Conn_01x03" H 4930 2751 50  0000 L CNN
F 2 "custom:PinHeader_1x03_P2.54mm_Vertical_no-silk" H 4850 2800 50  0001 C CNN
F 3 "~" H 4850 2800 50  0001 C CNN
	1    4850 2800
	1    0    0    -1  
$EndComp
Text Notes 4750 2600 0    50   ~ 0
Debug
Wire Wire Line
	4650 2700 4350 2700
Wire Wire Line
	4650 2900 4350 2900
Text Label 4350 2700 0    50   ~ 0
SWCLK
Text Label 4350 2900 0    50   ~ 0
SWDIO
$Comp
L power:GND #PWR0136
U 1 1
P 4250 2900
F 0 "#PWR0136" H 4250 2650 50  0001 C CNN
F 1 "GND" H 4255 2727 50  0000 C CNN
F 2 "" H 4250 2900 50  0001 C CNN
F 3 "" H 4250 2900 50  0001 C CNN
	1    4250 2900
	1    0    0    -1  
$EndComp
Wire Wire Line
	4250 2900 4250 2800
Wire Wire Line
	4250 2800 4650 2800
$Comp
L Device:R R1
U 1 1
P 750 6050
F 0 "R1" H 820 6096 50  0000 L CNN
F 1 "10K" H 820 6005 50  0000 L CNN
F 2 "Resistor_SMD:R_0603_1608Metric_Pad0.98x0.95mm_HandSolder" V 680 6050 50  0001 C CNN
F 3 "~" H 750 6050 50  0001 C CNN
F 4 "311-10KGRCT-ND" H 750 6050 50  0001 C CNN "Digi-Key_PN"
	1    750  6050
	1    0    0    -1  
$EndComp
Wire Wire Line
	750  6250 750  6200
Wire Wire Line
	750  6250 1350 6250
Wire Wire Line
	750  5900 750  5850
Connection ~ 750  5850
$Comp
L Connector_Generic:Conn_01x02 J2
U 1 1
P 4850 2150
F 0 "J2" H 4930 2142 50  0000 L CNN
F 1 "Conn_01x02" H 4930 2051 50  0000 L CNN
F 2 "custom:PinHeader_1x02_P2.54mm_Vertical_no-silk" H 4850 2150 50  0001 C CNN
F 3 "~" H 4850 2150 50  0001 C CNN
	1    4850 2150
	1    0    0    -1  
$EndComp
Wire Wire Line
	4650 2150 4350 2150
$Comp
L power:GND #PWR0137
U 1 1
P 4600 2300
F 0 "#PWR0137" H 4600 2050 50  0001 C CNN
F 1 "GND" H 4605 2127 50  0000 C CNN
F 2 "" H 4600 2300 50  0001 C CNN
F 3 "" H 4600 2300 50  0001 C CNN
	1    4600 2300
	1    0    0    -1  
$EndComp
Wire Wire Line
	4650 2250 4600 2250
Wire Wire Line
	4600 2250 4600 2300
Text Label 4350 2150 0    50   ~ 0
RUN
Text Notes 4750 2050 0    50   ~ 0
Reset
$Comp
L Connector_Generic:Conn_01x18 J4
U 1 1
P 9550 2550
F 0 "J4" H 9500 3600 50  0000 L CNN
F 1 "Conn_01x18" H 9350 3500 50  0000 L CNN
F 2 "custom:PinHeader_1x18_P2.54mm_Vertical_no-silk" H 9550 2550 50  0001 C CNN
F 3 "~" H 9550 2550 50  0001 C CNN
F 4 "1988-1035-ND" H 9550 2550 50  0001 C CNN "Digi-Key_PN"
	1    9550 2550
	1    0    0    -1  
$EndComp
$Comp
L Connector_Generic:Conn_01x20 J5
U 1 1
P 9900 2450
F 0 "J5" H 9818 3567 50  0000 C CNN
F 1 "Conn_01x20" H 9818 3476 50  0000 C CNN
F 2 "custom:PinHeader_1x20_P2.54mm_Vertical_no-silk" H 9900 2450 50  0001 C CNN
F 3 "~" H 9900 2450 50  0001 C CNN
F 4 "1988-1136-ND" H 9900 2450 50  0001 C CNN "Digi-Key_PN"
	1    9900 2450
	-1   0    0    -1  
$EndComp
$Comp
L Connector_Generic:Conn_01x02 J8
U 1 1
P 10550 1000
F 0 "J8" H 10500 1250 50  0000 L CNN
F 1 "Conn_01x02" H 10350 1150 50  0000 L CNN
F 2 "custom:PinHeader_1x02_P2.54mm_Vertical_no-silk" H 10550 1000 50  0001 C CNN
F 3 "~" H 10550 1000 50  0001 C CNN
F 4 "S7035-ND" H 10550 1000 50  0001 C CNN "Digi-Key_PN"
	1    10550 1000
	1    0    0    -1  
$EndComp
$Comp
L Jumper:SolderJumper_2_Bridged JP3
U 1 1
P 10600 1650
F 0 "JP3" H 10600 1855 50  0000 C CNN
F 1 "SolderJumper_2_Bridged" H 10600 1764 50  0000 C CNN
F 2 "Jumper:SolderJumper-2_P1.3mm_Bridged_RoundedPad1.0x1.5mm" H 10600 1650 50  0001 C CNN
F 3 "~" H 10600 1650 50  0001 C CNN
	1    10600 1650
	1    0    0    -1  
$EndComp
Wire Wire Line
	10100 1650 10450 1650
Wire Wire Line
	10750 1650 11050 1650
Text Label 11050 1650 2    50   ~ 0
VSYS
$Comp
L Jumper:SolderJumper_2_Bridged JP1
U 1 1
P 9800 900
F 0 "JP1" H 9800 1105 50  0000 C CNN
F 1 "SolderJumper_2_Bridged" H 9800 1014 50  0000 C CNN
F 2 "Jumper:SolderJumper-2_P1.3mm_Bridged_RoundedPad1.0x1.5mm" H 9800 900 50  0001 C CNN
F 3 "~" H 9800 900 50  0001 C CNN
	1    9800 900 
	1    0    0    -1  
$EndComp
$Comp
L Jumper:SolderJumper_2_Bridged JP2
U 1 1
P 9800 1200
F 0 "JP2" H 9800 1405 50  0000 C CNN
F 1 "SolderJumper_2_Bridged" H 9800 1314 50  0000 C CNN
F 2 "Jumper:SolderJumper-2_P1.3mm_Bridged_RoundedPad1.0x1.5mm" H 9800 1200 50  0001 C CNN
F 3 "~" H 9800 1200 50  0001 C CNN
	1    9800 1200
	1    0    0    -1  
$EndComp
Wire Wire Line
	10350 1100 10300 1100
Wire Wire Line
	10300 1100 10300 1200
Wire Wire Line
	10300 1200 9950 1200
Wire Wire Line
	10350 1000 10300 1000
Wire Wire Line
	10300 1000 10300 900 
Wire Wire Line
	10300 900  9950 900 
$Comp
L Connector_Generic:Conn_01x03 J6
U 1 1
P 10150 4150
F 0 "J6" H 10230 4192 50  0000 L CNN
F 1 "Conn_01x03" H 10230 4101 50  0000 L CNN
F 2 "custom:PinHeader_1x03_P2.54mm_Vertical_no-silk" H 10150 4150 50  0001 C CNN
F 3 "~" H 10150 4150 50  0001 C CNN
	1    10150 4150
	1    0    0    -1  
$EndComp
Text Notes 9950 3950 0    50   ~ 0
Target SWD
Wire Wire Line
	2050 800  2400 800 
Wire Wire Line
	2400 800  2400 1000
Wire Wire Line
	2400 800  2400 700 
Wire Wire Line
	2400 700  2200 700 
Connection ~ 2400 800 
Text Label 2200 700  0    50   ~ 0
VBUS
Wire Wire Line
	2400 1000 2650 1000
Wire Wire Line
	9350 1750 9250 1750
Wire Wire Line
	9250 1750 9250 2250
Wire Wire Line
	9350 3250 9250 3250
Connection ~ 9250 3250
Wire Wire Line
	9250 3250 9250 3550
Wire Wire Line
	9350 2750 9250 2750
Connection ~ 9250 2750
Wire Wire Line
	9250 2750 9250 3250
Wire Wire Line
	9350 2250 9250 2250
Connection ~ 9250 2250
Wire Wire Line
	9250 2250 9250 2750
Wire Wire Line
	10100 1750 10200 1750
Wire Wire Line
	10200 1750 10200 2250
Wire Wire Line
	10100 3250 10200 3250
Connection ~ 10200 3250
Wire Wire Line
	10200 3250 10200 3550
Wire Wire Line
	10100 2750 10200 2750
Connection ~ 10200 2750
Wire Wire Line
	10200 2750 10200 3250
$Comp
L power:GND #PWR0138
U 1 1
P 9250 3550
F 0 "#PWR0138" H 9250 3300 50  0001 C CNN
F 1 "GND" H 9255 3377 50  0000 C CNN
F 2 "" H 9250 3550 50  0001 C CNN
F 3 "" H 9250 3550 50  0001 C CNN
	1    9250 3550
	1    0    0    -1  
$EndComp
$Comp
L power:GND #PWR0139
U 1 1
P 10200 3550
F 0 "#PWR0139" H 10200 3300 50  0001 C CNN
F 1 "GND" H 10205 3377 50  0000 C CNN
F 2 "" H 10200 3550 50  0001 C CNN
F 3 "" H 10200 3550 50  0001 C CNN
	1    10200 3550
	1    0    0    -1  
$EndComp
Text Label 750  4050 0    50   ~ 0
TARGET_SWCLK
Wire Wire Line
	750  4050 1350 4050
Wire Wire Line
	1350 4150 750  4150
Wire Wire Line
	1350 4250 750  4250
Wire Wire Line
	1350 4350 750  4350
Text Label 750  4150 0    50   ~ 0
TARGET_SWDIO
Text Label 750  4250 0    50   ~ 0
TARGET_RX
Text Label 750  4350 0    50   ~ 0
TARGET_TX
Text Label 9250 900  0    50   ~ 0
TARGET_TX
Text Label 9250 1200 0    50   ~ 0
TARGET_RX
Wire Wire Line
	9250 900  9650 900 
Wire Wire Line
	9250 1200 9650 1200
$Comp
L Connector_Generic:Conn_01x03 J7
U 1 1
P 10150 4500
F 0 "J7" H 10230 4542 50  0000 L CNN
F 1 "Conn_01x03" H 10230 4451 50  0000 L CNN
F 2 "custom:PinHeader_1x03_P2.54mm_Vertical_no-silk" H 10150 4500 50  0001 C CNN
F 3 "~" H 10150 4500 50  0001 C CNN
F 4 "S7036-ND" H 10150 4500 50  0001 C CNN "Digi-Key_PN"
	1    10150 4500
	1    0    0    -1  
$EndComp
Wire Wire Line
	9950 4400 9850 4400
Wire Wire Line
	9850 4400 9850 4050
Wire Wire Line
	9850 4050 9950 4050
Wire Wire Line
	9950 4150 9800 4150
Wire Wire Line
	9800 4150 9800 4500
Wire Wire Line
	9800 4500 9950 4500
Wire Wire Line
	9950 4600 9750 4600
Wire Wire Line
	9750 4600 9750 4250
Wire Wire Line
	9750 4250 9950 4250
Connection ~ 9750 4250
Connection ~ 9800 4150
Connection ~ 9850 4050
Text Label 9150 4250 0    50   ~ 0
TARGET_SWDIO
Wire Wire Line
	9150 4250 9750 4250
Wire Wire Line
	9150 4050 9850 4050
Text Label 9150 4050 0    50   ~ 0
TARGET_SWCLK
Wire Wire Line
	9050 4150 9800 4150
$Comp
L power:GND #PWR0140
U 1 1
P 9050 4350
F 0 "#PWR0140" H 9050 4100 50  0001 C CNN
F 1 "GND" H 9055 4177 50  0000 C CNN
F 2 "" H 9050 4350 50  0001 C CNN
F 3 "" H 9050 4350 50  0001 C CNN
	1    9050 4350
	1    0    0    -1  
$EndComp
Wire Wire Line
	9050 4150 9050 4350
Wire Notes Line
	500  3300 5650 3300
Wire Notes Line
	500  1800 8500 1800
Wire Notes Line
	8500 500  8500 4700
Wire Notes Line
	5650 1800 5650 4700
Wire Notes Line
	5650 4700 11200 4700
Wire Notes Line
	6950 6500 6950 4700
Text Notes 5700 1900 0    50   ~ 0
Buttons
Text Notes 500  550  0    50   ~ 0
USB and Power
Text Notes 500  1900 0    50   ~ 0
LEDs
Text Notes 4050 1900 0    50   ~ 0
Optional Connectors
Wire Notes Line
	4000 1800 4000 3300
Text Notes 8550 550  0    50   ~ 0
Target Connector
Text Notes 500  3400 0    50   ~ 0
Microcontroller
Text Notes 7000 4800 0    50   ~ 0
QSPI Flash
$Comp
L Mechanical:MountingHole H3
U 1 1
P 11000 6700
F 0 "H3" H 11100 6746 50  0000 L CNN
F 1 "MountingHole" H 11100 6655 50  0001 L CNN
F 2 "MountingHole:MountingHole_2.1mm" H 11000 6700 50  0001 C CNN
F 3 "~" H 11000 6700 50  0001 C CNN
	1    11000 6700
	1    0    0    -1  
$EndComp
$Comp
L Mechanical:MountingHole H4
U 1 1
P 11000 6950
F 0 "H4" H 11100 6996 50  0000 L CNN
F 1 "MountingHole" H 11100 6905 50  0001 L CNN
F 2 "MountingHole:MountingHole_2.1mm" H 11000 6950 50  0001 C CNN
F 3 "~" H 11000 6950 50  0001 C CNN
	1    11000 6950
	1    0    0    -1  
$EndComp
$Comp
L Mechanical:MountingHole H2
U 1 1
P 10700 6950
F 0 "H2" H 10800 6996 50  0000 L CNN
F 1 "MountingHole" H 10800 6905 50  0001 L CNN
F 2 "MountingHole:MountingHole_2.1mm" H 10700 6950 50  0001 C CNN
F 3 "~" H 10700 6950 50  0001 C CNN
	1    10700 6950
	1    0    0    -1  
$EndComp
$Comp
L Mechanical:MountingHole H1
U 1 1
P 10700 6700
F 0 "H1" H 10800 6746 50  0000 L CNN
F 1 "MountingHole" H 10800 6655 50  0001 L CNN
F 2 "MountingHole:MountingHole_2.1mm" H 10700 6700 50  0001 C CNN
F 3 "~" H 10700 6700 50  0001 C CNN
	1    10700 6700
	1    0    0    -1  
$EndComp
$Comp
L Mechanical:Fiducial FID1
U 1 1
P 10350 6700
F 0 "FID1" H 10435 6746 50  0000 L CNN
F 1 "Fiducial" H 10435 6655 50  0001 L CNN
F 2 "Fiducial:Fiducial_1mm_Mask2mm" H 10350 6700 50  0001 C CNN
F 3 "~" H 10350 6700 50  0001 C CNN
	1    10350 6700
	1    0    0    -1  
$EndComp
$Comp
L Mechanical:Fiducial FID2
U 1 1
P 10350 6950
F 0 "FID2" H 10435 6996 50  0000 L CNN
F 1 "Fiducial" H 10435 6905 50  0001 L CNN
F 2 "Fiducial:Fiducial_1mm_Mask2mm" H 10350 6950 50  0001 C CNN
F 3 "~" H 10350 6950 50  0001 C CNN
	1    10350 6950
	1    0    0    -1  
$EndComp
Text Notes 10350 2000 0    50   ~ 0
Cut to provide\nseparate power\nto target Pico
Wire Wire Line
	10100 2250 10200 2250
Connection ~ 10200 2250
Wire Wire Line
	10200 2250 10200 2750
$EndSCHEMATC
